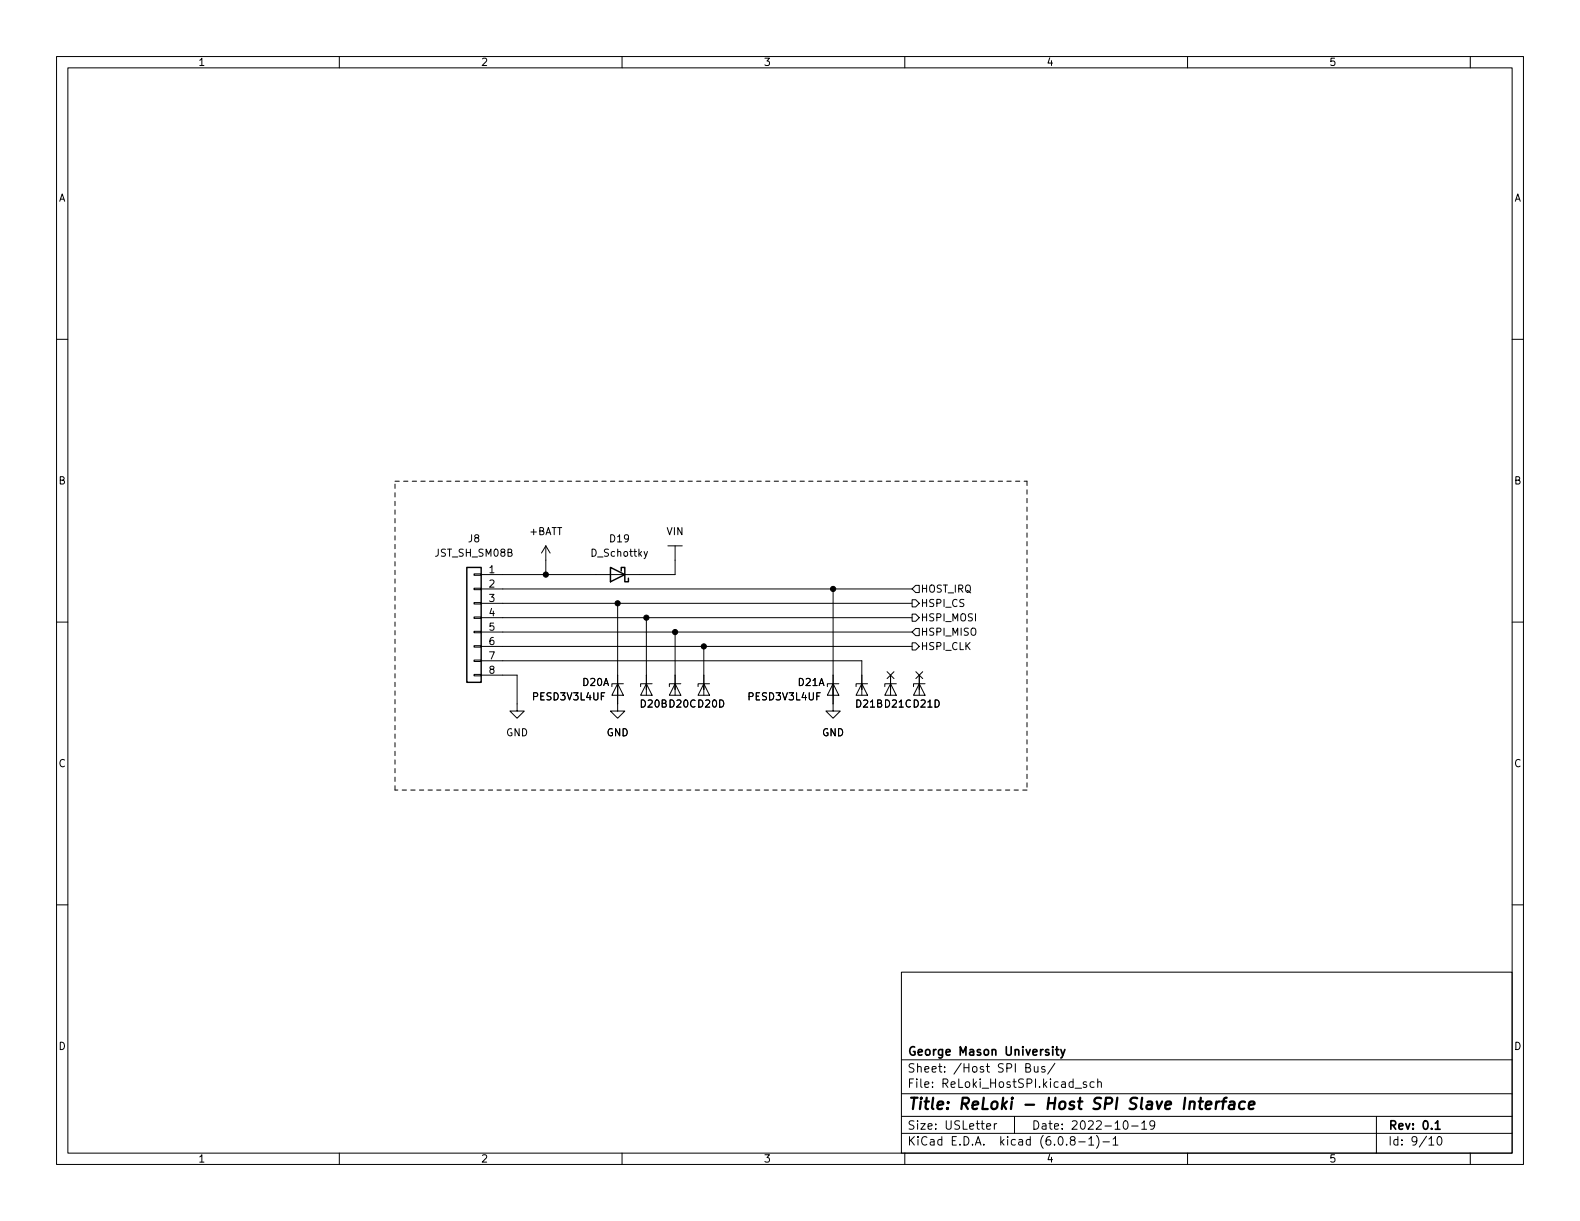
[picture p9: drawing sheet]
<svg xmlns="http://www.w3.org/2000/svg" width="279mm" height="216mm" viewBox="0 0 279 216" stroke-linecap="round" stroke-linejoin="round" font-family="sans-serif">
<g fill="none" stroke="#000" stroke-width=".18">
<path d="M10 10h259.4v195.9h-259.4zM12 12h255.4v191.9h-255.4zM60 10v2M110 10v2M160 10v2M210 10v2M260 10v2M10 60h2M267.4 60h2M96.5 96.5l-.7 1.3M96.5 96.5v5.1M96.5 96.5l.8 1.3"/>
<path d="M114.5 97.5l-.4 1.2-.2 .1M118.1 96.5h2.5M119.4 96.5v5.1h-34.3M10 110h2M83.8 119.3h1.3v.2h-1.3zM83.8 116.7h1.3v.3h-1.3zM83.8 114.2h1.3v.2h-1.3zM83.8 111.6h1.3v.3h-1.3zM83.8 109.1h1.3v.2h-1.3zM83.8 106.6h1.3v.2h-1.3zM83.8 104h1.3v.3h-1.3zM83.8 101.5h1.3v.2h-1.3z"/>
<path d="M85.1 119.4h6.3v6.3h1.3l-1.3 1.3-1.2-1.3h1.2M85.1 104.1h76.2M85.1 106.7h76.2M85.1 109.2h76.2M85.1 111.8h76.2M85.1 114.3h76.2M85.1 116.8h67.3v6.1M109.2 106.7v19h1.3l-1.3 1.3-1.3-1.3h1.3M114.3 109.2v13.7M119.4 111.8v11.1M124.5 114.3v8.6M147.3 104.1v21.6h1.3l-1.3 1.3-1.3-1.3h1.3"/>
<path d="M156.9 118.8l1.2 1.2M157.5 119.4v3.5M158.1 118.8l-1.2 1.2M161.3 113.7h.6l.7 .6-.7 .6h-.6zM161.3 108.6h.6l.7 .6-.7 .7h-.6zM161.3 106h.6l.7 .7-.7 .6h-.6zM161.9 111.1h.7v1.3h-.7l-.6-.6zM161.9 103.5h.7v1.3h-.7l-.6-.7zM162 118.8l1.2 1.2M162.6 119.4v3.5M163.2 118.8l-1.2 1.2M267.4 110h2"/>
<path d="M109.2 120.9l1 2h-2zM110.2 120.9h-2v.5M114.3 120.9l1 2h-2zM115.3 120.9h-2v.5M119.4 120.9l1 2h-2zM120.4 120.9h-2v.5M124.5 120.9l1 2h-2.1zM125.5 120.9h-2.1v.5M147.3 120.9l1 2h-2zM148.3 120.9h-2v.5M152.4 120.9l1 2h-2zM153.4 120.9h-2v.5"/>
<path d="M157.5 120.9l1 2h-2zM158.5 120.9h-2v.5M162.6 120.9l1 2h-2.1zM163.6 120.9h-2.1v.5M10 160h2M267.4 160h2M159.4 171.9h108v32h-108zM159.4 197.4h108M159.4 193.4h108M159.4 187.4h108M174.5 199.2l.7-.2-.1-.3h-.4l-.2 .2v.7h.6M175.8 198.7v1"/>
<path d="M176.3 198.7h-.3l-.2 .3M179.4 197.4v3M181.4 188.8h.5l.2-.1 .1-.3-.2-.3h-.6v1.5h.6l.3-.3a.39 .39 0 0 0-.4-.5M182.9 188.6l.1 .9 .3 .1 .2-.2M183.5 188.6v1M184.8 188.7l-.4-.1-.2 .2 .1 .2 .5 .1v.4h-.6M186.5 188l-1.2 1.9M190.1 192.4h1.2M192.1 191.4l-.3-.1-.3 .2 .1 .2 .5 .2v.3h-.6M193.5 191.4l-.5-.1-.2 .3v.4l.1 .2h.6M194.1 191.4l.2-.1 .4 .1 .1 .9M194.1 190.8v1.5"/>
<path d="M198.8 198.2h.2a.81 .81 0 0 1 .6 .6 .81 .81 0 0 1-.3 .8l-.2 .1a.81 .81 0 0 1-.6-.6 .81 .81 0 0 1 .3-.9zM200.1 199.1h1.2M201.9 198.6l.4-.4v1.5M201.9 199.7h.9M204.2 198.8l-.3 .3-.4-.1-.2-.2 .2-.6h.4l.2 .1a.99 .99 0 0 1-.3 1.4h-.3M243.4 197.4v6.5M60 203.9v2M110 203.9v2M159.4 200.4h108M160 203.9v2M189.5 201.6l-.2-.3v-.2l.2-.1h.5l.1 .3-.1 .2-.6 .2-.1 .2v.4l.2 .2 .5-.1 .1-.2-.1-.4-.2-.2M190.8 201.9h1.1"/>
<path d="M192.5 201.4l.5-.4v1.5M192.5 202.5h.9M193.9 200.8a1.72 1.72 0 0 1 0 2.2M195 201.9h1.2M196.8 201.4l.5-.4v1.5M196.8 202.5h.9M210 203.9v2M252.7 201.4l.4-.4v1.5M252.7 202.5h.8M254.3 201h.2a.81 .81 0 0 1 .6 .6 .81 .81 0 0 1-.3 .8l-.2 .1a.81 .81 0 0 1-.6-.6 .81 .81 0 0 1 .3-.9zM260 203.9v2"/>
</g>
<path d="M186.7 185.6h.5M186.9 185.1v1.3l.3 .2M187.6 185.6l.4 1M188.3 185.6l-.5 1.3-.2 .2M253.8 198.6l.4-.4v1.5M253.8 199.7h.9" fill="none" stroke="#000" stroke-width=".3"/>
<path d="M212 194.8h.7M212.4 194.1l-.3 1.7 .1 .2 .4 .1M213.2 195.4l1-.2v-.3l-.6-.1-.3 .3v.9l.1 .1 .6-.1M215.1 194.8l-.1 1.3M215.7 194.8l-.4 .1-.2 .3M216.1 194.8h.7M216.9 194.1l-.4 .1-.1 .2-.2 1.7M217.5 194.9l.2-.1 .6 .1-.1 1.2M218.3 195.2l-.7 .1a.4 .4 0 0 0-.3 .4 .4 .4 0 0 0 .2 .4l.7-.1M220.2 194.9a.66 .66 0 0 0-1 .3l-.1 .5 .2 .3 .1 .1 .6-.1M220.9 195.4l.9-.2v-.3l-.6-.1-.3 .3v.9l.2 .1 .5-.1" fill="none" stroke="#000" stroke-width=".4"/>
<path d="M82.5 100.3h2.6v20.4h-2.6zM107.9 100.3l2.6 1.3-2.6 1.3zM109.9 101v-.7h.6v2.6h.6v-.7" fill="none" stroke="#000" stroke-width=".25"/>
<path d="M69.8 85.1h111.8M181.6 85.1v54.6M69.8 139.7v-54.6M181.6 139.7h-111.8" fill="none" stroke="#000" stroke-width=".18" stroke-dasharray=".8 .8"/>
<g fill="#000" stroke="#000" stroke-width=".18">
<circle cx="96.5" cy="101.6" r=".46"/>
<circle cx="109.2" cy="106.7" r=".46"/>
<circle cx="114.3" cy="109.2" r=".46"/>
<circle cx="119.4" cy="111.8" r=".46"/>
<circle cx="124.5" cy="114.3" r=".46"/>
<circle cx="147.3" cy="104.1" r=".46"/>
</g>
<text font-size="2.8" x="160.4" y="196.2">Title: ReLoki - Host SPI Slave Interface</text>
<g font-size="2.1">
<text x="160.4" y="189.7">Sheet: /Host SPI Bus/</text>
<text x="160.4" y="186.7">George Mason University</text>
<text x="160.4" y="192.4">File: ReLoki_HostSPI.kicad_sch</text>
<text x="160.4" y="202.5">KiCad E.D.A. kicad (6.0.8-1)-1</text>
<text x="160.4" y="199.7">Size: USLetter</text>
<text x="182.4" y="199.7">Date: 2022-10-19</text>
<text x="245.4" y="199.7">Rev: 0.1</text>
<text x="245.4" y="202.5">Id: 9/10</text>
</g>
<g font-size="1.8">
<text x="35" y="11.6">1</text>
<text x="85" y="11.6">2</text>
<text x="135" y="11.6">3</text>
<text x="185" y="11.6">4</text>
<text x="235" y="11.6">5</text>
<text x="10.3" y="35.6">A</text>
<text x="267.7" y="35.6">A</text>
<text x="10.3" y="85.7">B</text>
<text x="267.7" y="85.7">B</text>
<text x="82.8" y="95.9">J8</text>
<text x="93.6" y="94.6">+BATT</text>
<text x="107.9" y="95.9">D19</text>
<text x="117.9" y="94.6">VIN</text>
<text x="77" y="98.4">JST_SH_SM08B</text>
<text x="86.5" y="101.3">1</text>
<text x="104.7" y="98.4">D_Schottky</text>
<text x="86.5" y="103.9">2</text>
<text x="86.5" y="106.4">3</text>
<text x="162.8" y="104.8">HOST_IRQ</text>
<text x="162.8" y="107.3">HSPI_CS</text>
<text x="86.5" y="109">4</text>
<text x="86.5" y="111.5">5</text>
<text x="162.8" y="112.4">HSPI_MISO</text>
<text x="162.8" y="109.9">HSPI_MOSI</text>
<text x="86.5" y="114">6</text>
<text x="86.5" y="116.6">7</text>
<text x="86.5" y="119.1">8</text>
<text x="162.8" y="114.9">HSPI_CLK</text>
<text x="94.4" y="123.8">PESD3V3L4UF</text>
<text x="103.1" y="121.3">D20A</text>
<text x="113.3" y="125.1">D20B D20C D20D</text>
<text x="132.5" y="123.8">PESD3V3L4UF</text>
<text x="141.2" y="121.3">D21A</text>
<text x="151.4" y="125.1">D21B D21C D21D</text>
<text x="89.5" y="130.2">GND</text>
<text x="107.3" y="130.2">GND</text>
<text x="145.4" y="130.2">GND</text>
<text x="10.3" y="135.6">C</text>
<text x="267.7" y="135.6">C</text>
<text x="10.3" y="185.7">D</text>
<text x="267.7" y="185.7">D</text>
<text x="35" y="205.6">1</text>
<text x="85" y="205.6">2</text>
<text x="135" y="205.6">3</text>
<text x="185" y="205.6">4</text>
<text x="235" y="205.6">5</text>
</g>
</svg>
